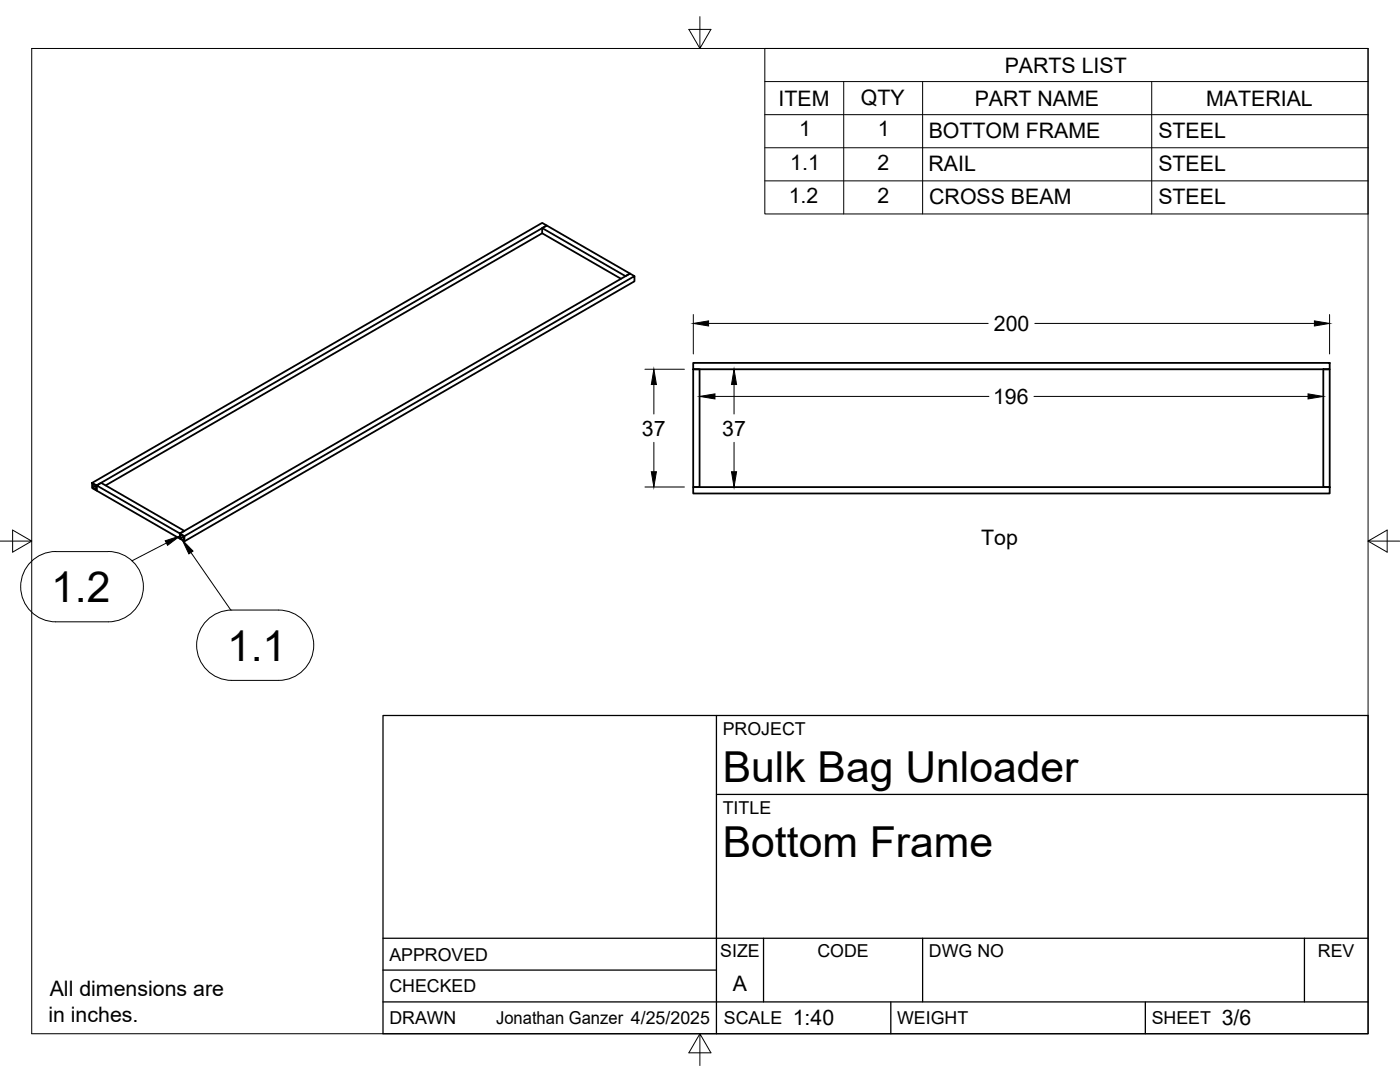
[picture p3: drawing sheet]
<svg xmlns="http://www.w3.org/2000/svg" width="279mm" height="216mm" viewBox="0 0 279 216" stroke-linecap="round" stroke-linejoin="round" font-family="sans-serif">
<!-- layer: Visible -->
<g fill="none" stroke="#000" stroke-width=".36">
<path d="M108.2 45.5l.9-.5 16.6 9.6-.9 .5zM108.2 46.5l-87.1 50.4M108.2 46.5l15.7 9.1M108.2 45.5v1M126.6 55.1l-.9-.5-89.8 51.8M138.3 72.4h127.1v1.3h-127.1zM138.3 73.7h1.3v23.5h-1.3zM264.1 73.7h1.3v23.5h-1.3zM18.4 96.4l.9 .5v1l-.9-.5zM18.4 96.4l89.8-51.9 .9 .5-89.8 51.9v1l16.6 9.6v-1.1l.9-.5-16.6-9.5-.9 .5 16.6 9.5M18.5 96.5l.7 .4v.8l-.7-.4zM19.2 96.9l-.7 .4"/>
<path d="M138.3 97.2h127.1v1.3h-127.1zM35.9 106.4l.9 .6v1l-.9-.5zM36 106.7l.7 .3v.8l-.7-.4zM36.7 107l-.7 .4M36.8 107l89.8-51.9v1l-89.8 51.9"/>
</g>
<!-- layer: Border -->
<path d="M6.3 9.7h266.7v196.6h-266.7zM139.7 3.3v6.4l2.2-3.8h-4.4l2.2 3.8M0 108h6.3l-3.8-2.2v4.4l3.8-2.2M273 108l3.8 2.2v-4.4l-3.8 2.2h6.4M139.7 206.3l-2.2 3.8h4.4l-2.2-3.8v6.3" fill="none" stroke="#000" stroke-width=".2"/>
<!-- layer: Titleblock -->
<path d="M76.4 142.8h196.6v63.5h-196.6zM143 158.5h130M143 142.8v63.5M76.4 199.9h196.6M76.4 193.6h66.6M76.4 187.2h196.6M152.4 187.2v12.7M177.8 199.9v6.4M184.1 187.2v12.7M228.6 199.9v6.4M260.3 187.2v12.7" fill="none" stroke="#000" stroke-width=".25"/>
<!-- layer: Parts Lists -->
<path d="M152.6 9.7h120.4v33h-120.4zM152.6 16.3h120.4M168.4 16.3v26.4M184.1 16.3v26.4M229.8 16.3v26.4M152.6 22.9h120.4M152.6 29.5h120.4M152.6 36.1h120.4" fill="none" stroke="#000" stroke-width=".2"/>
<!-- layer: Balloons -->
<path d="M5.8 112.5a7 7 0 0 1 5.3-2.5h10.5a7 7 0 0 1 7 7.1 7 7 0 0 1-7 7h-10.5a7 7 0 0 1-6.3-4.1 7 7 0 0 1 1-7.5zM41 124.1a7 7 0 0 1 5.3-2.4h9.3a7 7 0 0 1 7 7.1 7 7 0 0 1-7 7h-9.3a7 7 0 0 1-6.4-4.1 7 7 0 0 1 1.1-7.6z" fill="none" stroke="#000" stroke-width=".2"/>
<!-- layer: 0 -->
<path d="M33 107.9l2.9-.9-2.5 1.8zM36.4 107.7l2.1 2.3-.8 .5z" fill="#000" stroke="#000" stroke-width=".2"/>
<path d="M33.2 108.4l-6.9 3.5M38.1 110.2l8 11.5" fill="none" stroke="#000" stroke-width=".2"/>
<!-- layer: FD_Dimensions -->
<path d="M128.7 73.7h7.9M130.5 76.7v5.9M138.4 62.8v7.8M141.4 64.5h55.8M142.7 79.1h54.7M146.5 76.7v5.9M206.4 79.1h54.6M206.5 64.5h55.8M265.3 62.8v7.8M128.7 97.2h7.9M130.5 88.3v5.8M146.5 88.3v5.8" fill="none" stroke="#000" stroke-width=".2"/>
<path d="M130.5 73.7l.5 3h-1zM138.4 64.5l3-.5v1zM139.6 79.1l3.1-.5v1zM146.5 73.7l.5 3h-1zM261 78.6l3.1 .5-3.1 .5zM262.3 64l3 .5-3 .5zM130 94.1h1l-.5 3.1zM146 94.1h1l-.5 3.1z" fill="#000" stroke="#000" stroke-width=".2"/>
<g font-size="8.5">
<text x="10.2" y="120.1">1.2</text>
<text x="45.3" y="131.8">1.1</text>
<text x="144.3" y="156">Bulk Bag Unloader</text>
<text x="144.3" y="171">Bottom Frame</text>
</g>
<g font-size="4.3">
<text x="200.5" y="14.5">PARTS LIST</text>
<text x="155.4" y="21.1">ITEM</text>
<text x="171.8" y="21">QTY</text>
<text x="194.5" y="21.1">PART NAME</text>
<text x="240.7" y="21.1">MATERIAL</text>
<text x="159.5" y="27.2">1</text>
<text x="175.2" y="27.2">1</text>
<text x="185.3" y="27.5">BOTTOM FRAME</text>
<text x="231.2" y="27.5">STEEL</text>
<text x="157.7" y="33.8">1.1</text>
<text x="175.1" y="33.8">2</text>
<text x="185.3" y="34.1">RAIL</text>
<text x="231.2" y="34.1">STEEL</text>
<text x="157.4" y="40.4">1.2</text>
<text x="175.1" y="40.4">2</text>
<text x="185.4" y="40.7">CROSS BEAM</text>
<text x="231.2" y="40.7">STEEL</text>
<text x="198.4" y="66">200</text>
<text x="198.2" y="80.6">196</text>
<text x="128.1" y="86.9">37</text>
<text x="144.1" y="86.9">37</text>
<text x="195.8" y="108.7">Top</text>
<text x="146.3" y="197.7">A</text>
<text x="9.7" y="203.9">in inches.</text>
<text x="9.9" y="198.8">All dimensions are</text>
<text x="158.2" y="204.6">1:40</text>
<text x="243.8" y="204.6">3/6</text>
</g>
<g font-size="3.5">
<text x="144.3" y="146.6">PROJECT</text>
<text x="144.3" y="162.3">TITLE</text>
<text x="77.7" y="191.7">APPROVED</text>
<text x="143.7" y="191">SIZE</text>
<text x="163.1" y="191">CODE</text>
<text x="185.4" y="191">DWG NO</text>
<text x="263" y="191">REV</text>
<text x="77.7" y="198">CHECKED</text>
<text x="77.7" y="204.4">DRAWN</text>
<text x="99" y="204.4">Jonathan Ganzer 4/25/2025</text>
<text x="144.5" y="204.4">SCALE</text>
<text x="179" y="204.4">WEIGHT</text>
<text x="229.8" y="204.4">SHEET</text>
</g>
</svg>
